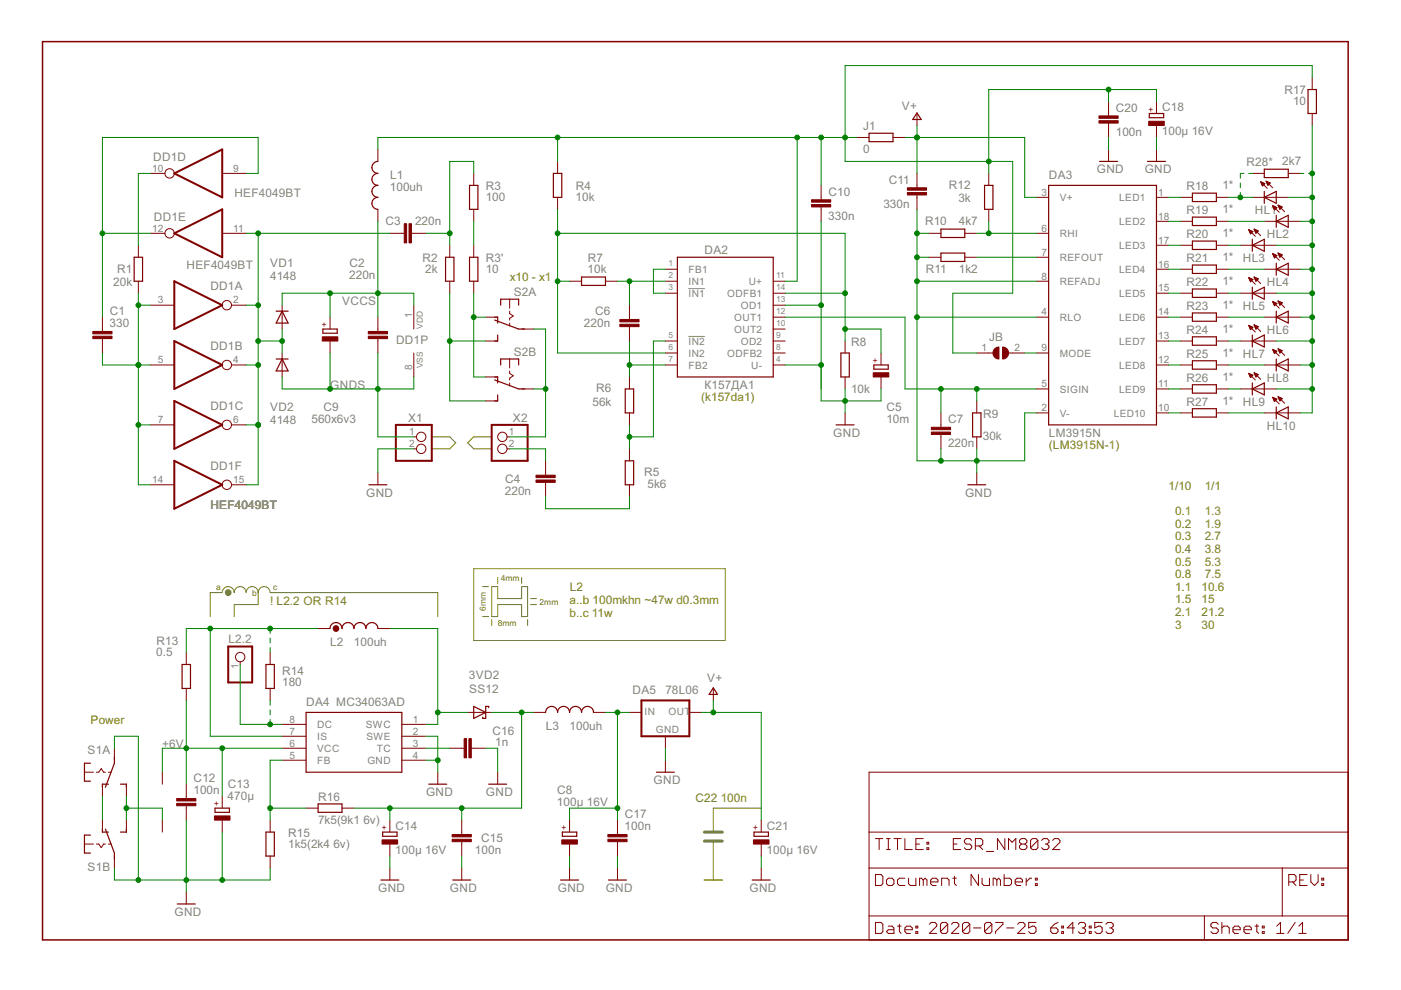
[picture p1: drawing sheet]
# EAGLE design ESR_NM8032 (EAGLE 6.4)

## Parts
3VD2  SS12  SCHOTTKY-DIODESMD  [SMB]
C1  330  C-EUC0805  [C0805]
C2  220n  C-EU075-032X103  [C075-032X103]
C3  220n  C-EUC0805  [C0805]
C4  220n  C-EUC0805  [C0805]
C5  10m  CPOL-EUE2-5  [E2-5]
C6  220n  C-EU075-032X103  [C075-032X103]
C7  220n  C-EUC0805  [C0805]
C8  100µ 16V  RCL_CPOL-EUE2.5-5  [RCL_E2,5-5]
C9  560x6v3  HWPROGUSB_RCL_CPOL-EUE3.5-8  [HWPROGUSB_RCL_E3,5-8]
C10  330n  C-EUC0805  [C0805]
C11  330n  C-EUC0805  [C0805]
C12  100n  C-EUC0805  [C0805]
C13  470µ  RCL_CPOL-EUE2.5-7  [RCL_E2,5-7]
C14  100µ 16V  RCL_CPOL-EUE2.5-5  [RCL_E2,5-5]
C15  100n  C-EUC0805  [C0805]
C16  1n  C-EUC0805  [C0805]
C17  100n  C-EUC0805  [C0805]
C18  100µ 16V  RCL_CPOL-EUE2.5-5  [RCL_E2,5-5]
C20  100n  C-EUC0805  [C0805]
C21  100µ 16V  RCL_CPOL-EUE2.5-5  [RCL_E2,5-5]
DA2  К157ДА1  K157DA1  [DIL14]
DA3  LM3915N  [DIL18]
DA4  MC34063AD  [SOIC8]
DA5  78L06  78LXX_SOT89  [SOT89R]
DD1  HEF4049BT  4049D  [SO16]
HL1  LED3MM  [LED3MM]
HL2  LED3MM  [LED3MM]
HL3  LED3MM  [LED3MM]
HL4  LED3MM  [LED3MM]
HL5  LED3MM  [LED3MM]
HL6  LED3MM  [LED3MM]
HL7  LED3MM  [LED3MM]
HL8  LED3MM  [LED3MM]
HL9  LED3MM  [LED3MM]
HL10  LED3MM  [LED3MM]
J1  0  R-EU_R1206W  [R1206W]
JB  SJ  [SJ]
L1  100uh  L-US0207/10  [0207/10]
L2  100uh  L-US0204/7  [0204/7]
L2.2  PINHD-1X1  [1X01]
L3  100uh  L-US0207/10  [0207/10]
R1  20k  R-EU_M0805  [M0805]
R2  2k  R-EU_M0805  [M0805]
R3  100  R-EU_M0805  [M0805]
R3'  10  R-EU_M0805  [M0805]
R4  10k  R-EU_R0805  [R0805]
R5  5k6  R-EU_M0805  [M0805]
R6  56k  R-EU_R0805  [R0805]
R7  10k  R-EU_R0805  [R0805]
R8  10k  R-EU_R0805  [R0805]
R9  30k  R-EU_R0805  [R0805]
R10  4k7  R-EU_R0805  [R0805]
R11  1k2  R-EU_R0805  [R0805]
R12  3k  R-EU_R0805  [R0805]
R13  0.5  R-EU_M1206  [M1206]
R14  180  R-EU_M0805  [M0805]
R15  1k5(2k4 6v)  R-EU_M0805  [M0805]
R16  7k5(9k1 6v)  R-EU_M0805  [M0805]
R17  10  R-EU_R0805  [R0805]
R18  1*  R-EU_R0805  [R0805]
R19  1*  R-EU_R0805  [R0805]
R20  1*  R-EU_R0805  [R0805]
R21  1*  R-EU_R0805  [R0805]
R22  1*  R-EU_R0805  [R0805]
R23  1*  R-EU_R0805  [R0805]
R24  1*  R-EU_R0805  [R0805]
R25  1*  R-EU_R0805  [R0805]
R26  1*  R-EU_R0805  [R0805]
R27  1*  R-EU_R0805  [R0805]
R28*  2k7  R-EU_R0805  [R0805]
S1  SWITCH9X4  [SWITCH9X4]
S2  SWITCH9X4  [SWITCH9X4]
U$2  B-  [B-]
U$4  B+  [B+]
VD1  4148  DIODE-SOD80C  [SOD80C]
VD2  4148  DIODE-SOD80C  [SOD80C]
X1  PINHD-1X2/2  [1X02]
X2  PINHD-1X2/2  [1X02]

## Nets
+6V: C12.1 C13.+ DA4.6(VCC) R13.1 U$4.P$1
GND: C5.- C7.2 C8.- C10.2 C11.2 C12.2 C13.- C14.- C15.1 C16.2 C17.2 C18.- C20.2 C21.- DA2.4(U-) DA2.13(OD1) DA3.2(V-) DA3.4(RLO) DA3.8(REFADJ) DA4.2(SWE) DA4.4(GND) DA5.3(GND) DA5.4(GND) R8.1 R9.1 R10.1 R11.1 R15.1 S1.10(A:P) S1.20(B:P) X1.2
GNDS: C2.2 C9.- DD1.8(P:VSS) VD2.A X1.1
N$1: C1.2 DD1.3(A:I) DD1.5(B:I) DD1.7(C:I) DD1.14(F:I) R1.1
N$2: C3.1 DD1.2(A:O) DD1.4(B:O) DD1.6(C:O) DD1.11(E:I) DD1.15(F:O) VD1.A VD2.C
N$3: HL1.K(C) R18.2 R28*.1
N$4: C1.1 DD1.9(D:I) DD1.12(E:O)
N$5: HL2.K(C) R19.2
N$6: DD1.10(D:O) R1.2
N$7: HL3.K(C) R20.2
N$8: HL4.K(C) R21.2
N$9: HL5.K(C) R22.2
N$10: HL6.K(C) R23.2
N$11: HL7.K(C) R24.2
N$12: HL8.K(C) R25.2
N$13: HL9.K(C) R26.2
N$14: HL10.K(C) R27.2
N$16: S2.10(A:P) S2.20(B:P) X2.1
N$17: R3'.2 R3.1
N$18: DA2.1(FB1) DA2.3(!IN1)
N$19: C4.1 X2.2
N$20: DA3.7(REFOUT) R11.2
N$21: DA3.6(RHI) R10.2 R12.1
N$22: C4.2 R5.1
N$23: S1.12(A:S) S1.22(B:S) U$2.P$1
N$24: C7.1 DA2.12(OUT1) DA3.5(SIGIN) R9.2
N$25: S1.11(A:O) S1.21(B:O)
N$26: C3.2 R2.2 R3.2
N$27: DA3.1(LED1) R18.1
N$28: HL1.A HL2.A HL3.A HL4.A HL5.A HL6.A HL7.A HL8.A HL9.A HL10.A R17.2 R28*.2
N$29: DA2.5(!IN2) R5.2 R6.1
N$30: DA4.8(DC) L2.2.1 R14.1
N$31: DA4.7(IS) L2.1 R13.2 R14.2
N$32: DA4.5(FB) R15.2 R16.1
N$33: 3VD2.A DA4.1(SWC) L2.2
N$34: C16.1 DA4.3(TC)
N$35: C6.1 DA2.2(IN1) R7.2
N$36: C6.2 DA2.7(FB2) R6.2
N$37: C5.+ DA2.6(IN2) DA2.14(ODFB1) R4.1 R7.1 R8.2
N$38: 3VD2.C C14.+ C15.2 L3.1 R16.2
N$39: DA3.18(LED2) R19.1
N$40: R3'.1 S2.11(A:O) S2.21(B:O)
N$41: C10.1 C18.+ C20.1 DA2.11(U+) J1.1 JB.1 L1.2 R4.2 R12.2 R17.1
N$42: R2.1 S2.12(A:S) S2.22(B:S)
N$43: DA3.17(LED3) R20.1
N$44: DA3.16(LED4) R21.1
N$45: DA3.15(LED5) R22.1
N$46: DA3.14(LED6) R23.1
N$47: DA3.13(LED7) R24.1
N$48: DA3.12(LED8) R25.1
N$49: DA3.11(LED9) R26.1
N$50: DA3.10(LED10) R27.1
N$54: DA3.9(MODE) JB.2
N$55: C8.+ C17.1 DA5.1(IN) L3.2
V+: C11.1 C21.+ DA3.3(V+) DA5.2(OUT) J1.2
VCCS: C2.1 C9.+ DD1.1(P:VDD) L1.1 VD1.C
Unconnected: DA2.8(ODFB2) DA2.9(OD2) DA2.10(OUT2)

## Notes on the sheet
- x10 - x1
- (k157da1)
- (LM3915N-1)
- 4mm
- a | c
- b
- ! L2.2 OR R14 | 2mm
- 6mm
- L2 
  a..b 100mkhn ~47w d0.3mm
  b..c 11w
- 8mm
- 1/10    1/1
  
    0.1    1.3
    0.2    1.9
    0.3    2.7
    0.4    3.8
    0.5    5.3
    0.8    7.5
    1.1   10.6
    1.5   15
    2.1   21.2
    3      30
- Power
- C22 100n
